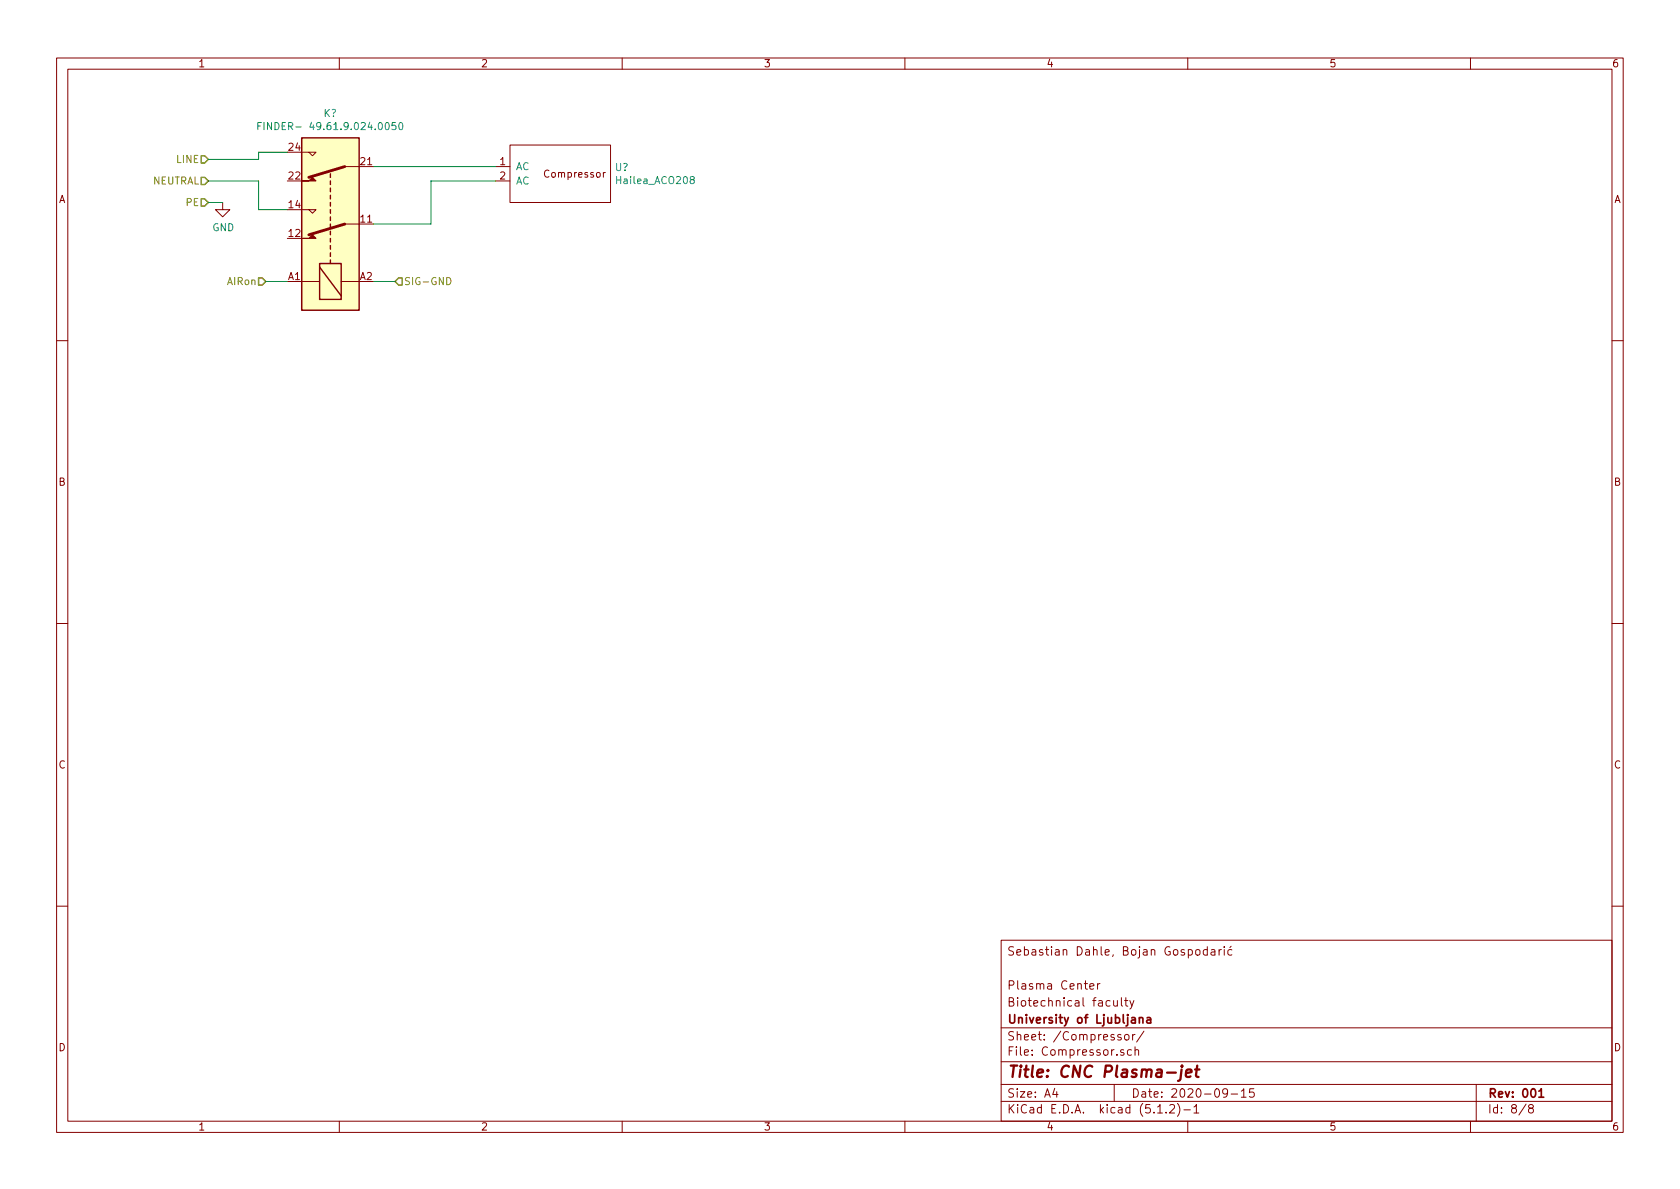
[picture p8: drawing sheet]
EESchema Schematic File Version 4
EELAYER 29 0
EELAYER END
$Descr A4 11693 8268
encoding utf-8
Sheet 8 8
Title "CNC Plasma-jet"
Date "2020-09-15"
Rev "001"
Comp "University of Ljubljana"
Comment1 "Biotechnical faculty"
Comment2 "Plasma Center"
Comment3 ""
Comment4 "Sebastian Dahle, Bojan Gospodarić"
$EndDescr
Text HLabel 1450 1100 0    50   Input ~ 0
LINE
Text HLabel 1450 1250 0    50   Input ~ 0
NEUTRAL
Text HLabel 1450 1400 0    50   Input ~ 0
PE
Text HLabel 1850 1950 0    50   Input ~ 0
AIRon
Text HLabel 2750 1950 2    50   Input ~ 0
SIG-GND
$Comp
L Relay:FINDER-40.52 K?
U 1 1
P 2300 1550
F 0 "K?" V 3067 1550 50  0000 C CNN
F 1 "FINDER- 49.61.9.024.0050" V 2976 1550 50  0000 C CNN
F 2 "Relay_THT:Relay_DPDT_Finder_40.52" H 3650 1520 50  0001 C CNN
F 3 "http://gfinder.findernet.com/assets/Series/353/S40EN.pdf" H 2300 1550 50  0001 C CNN
	1    2300 1550
	0    -1   -1   0   
$EndComp
$Comp
L power:GND #PWR0107
U 1 1
P 1550 1400
F 0 "#PWR0107" H 1550 1150 50  0001 C CNN
F 1 "GND" H 1555 1227 50  0000 C CNN
F 2 "" H 1550 1400 50  0001 C CNN
F 3 "" H 1550 1400 50  0001 C CNN
	1    1550 1400
	1    0    0    -1  
$EndComp
Wire Wire Line
	1550 1400 1450 1400
Wire Wire Line
	2000 1450 1800 1450
Wire Wire Line
	1800 1450 1800 1250
Wire Wire Line
	1800 1250 1450 1250
Wire Wire Line
	2000 1050 1800 1050
Wire Wire Line
	1800 1050 1800 1100
Wire Wire Line
	1800 1100 1450 1100
Wire Wire Line
	2750 1950 2600 1950
Wire Wire Line
	2000 1950 1850 1950
$Comp
L Plasma-CNC:Hailea_ACO208 U?
U 1 1
P 3900 1200
F 0 "U?" H 4278 1246 50  0000 L CNN
F 1 "Hailea_ACO208" H 4278 1155 50  0000 L CNN
F 2 "" H 3900 1450 50  0001 C CNN
F 3 "" H 3900 1450 50  0001 C CNN
	1    3900 1200
	1    0    0    -1  
$EndComp
Wire Wire Line
	2600 1150 3450 1150
Wire Wire Line
	2600 1550 3000 1550
Wire Wire Line
	3000 1550 3000 1250
Wire Wire Line
	3000 1250 3450 1250
$EndSCHEMATC
